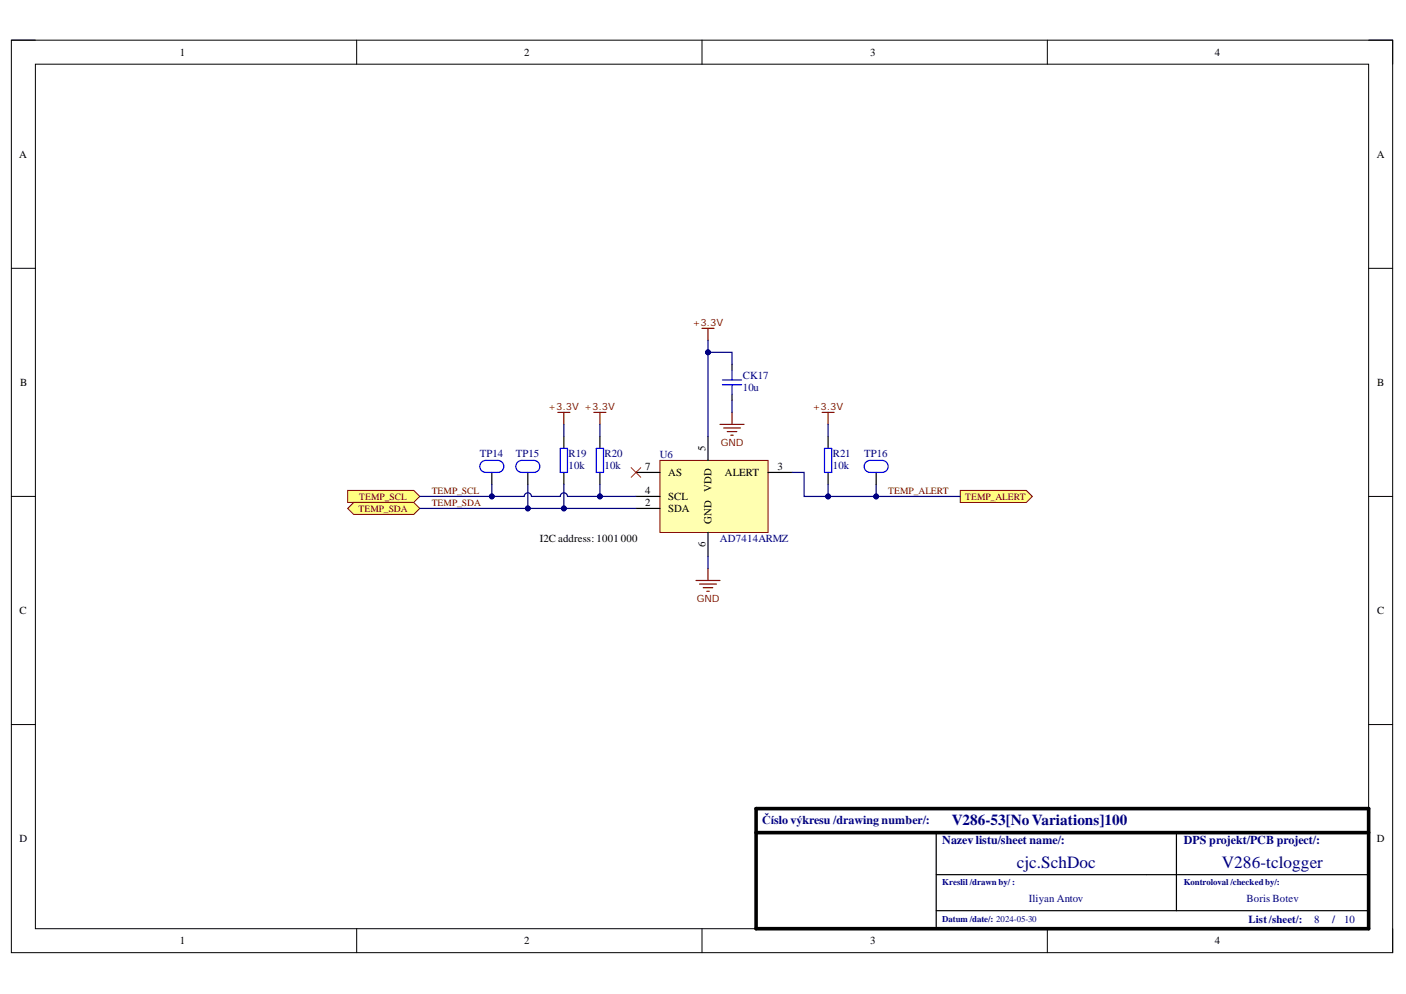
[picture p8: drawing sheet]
<svg xmlns="http://www.w3.org/2000/svg" width="297mm" height="210mm" viewBox="0 0 297 210" stroke-linecap="round" stroke-linejoin="round" font-family="sans-serif">
<path d="M2.4 8.5h291.8v192.7h-291.8z" fill="none" stroke="#000" stroke-width=".21"/>
<path d="M7.5 13.6h281.6v182.5h-281.6z" fill-rule="evenodd" fill="#fff"/>
<g fill="none" stroke="#000" stroke-width=".21">
<path d="M2.4 8.5h5.1M7.5 13.6h281.6v182.5h-281.6zM75.4 8.5v5.1M148.3 8.5v5.1M221.3 8.5v5.1M289.1 8.5h5.1v5.1M2.4 56.7h5.1M289.1 56.7h5.1M2.4 104.8h5.1M289.1 104.8h5.1M2.4 153h5.1M289.1 153h5.1"/>
<path d="M75.4 196.1v5.1M148.3 196.1v5.1M221.3 196.1v5.1M294.2 196.1v5.1"/>
</g>
<path d="M159.7 170.8h129.4v25.3h-129.4zM159.7 175.8h129.4" fill="none" stroke="#000" stroke-width=".76"/>
<path d="M197.8 175.8v20.3M248.5 175.8v16.5M197.8 184.7h91.3M197.8 192.3h91.3" fill="none" stroke="#000" stroke-width=".25"/>
<path d="M139.4 97.2h22.9v15.2h-22.9z" fill-rule="evenodd" fill="#ffffb0"/>
<path d="M139.4 97.2h22.9v15.2h-22.9z" fill="none" stroke="#800000" stroke-width=".21"/>
<path d="M119.1 92.2v2.5M119.1 99.8v2.5M126.7 92.2v2.5M126.7 99.8v2.5M134.4 99.8h5M149.6 92.2v5M162.3 99.8h5M174.9 92.2v2.5M174.9 99.8v2.5M134.4 104.8h5M134.4 107.4h5M149.6 112.4v5.1" fill="none" stroke="#000" stroke-width=".25"/>
<path d="M133.3 98.7l2.1 2.1M135.4 98.7l-2.1 2.1" fill="none" stroke="#f00" stroke-width=".21"/>
<g fill="none" stroke="#800000" stroke-width=".25">
<path d="M148.3 69.3h2.5M149.6 69.3v2.6M117.9 87.1h2.5M119.1 87.1v2.5M125.5 87.1h2.5M126.7 87.1v2.5M152.1 89.6h5.1M152.9 90.4h3.5M153.6 91.1h2.1M154.4 91.9h.5M154.7 87.1v2.5M173.7 87.1h2.5"/>
<path d="M174.9 87.1v2.5M147 122.6h5.1M147.8 123.3h3.6M148.6 124.1h2M149.3 124.9h.5M149.6 120v2.6"/>
</g>
<path d="M118.4 94.7h1.5v5.1h-1.5zM126 94.7h1.5v5.1h-1.5zM174.2 94.7h1.5v5.1h-1.5z" fill="none" stroke="#00f" stroke-width=".25"/>
<path d="M73.5 103.6h13.9l1.3 1.2-1.3 1.3h-13.9z" fill-rule="evenodd" fill="#ffff80"/>
<path d="M73.5 103.6h13.9l1.3 1.2-1.3 1.3h-13.9z" fill="none" stroke="#800000" stroke-width=".21"/>
<path d="M73.5 107.4l1.2-1.3h12.7l1.3 1.3-1.3 1.2h-12.7z" fill-rule="evenodd" fill="#ffff80"/>
<path d="M73.5 107.4l1.2-1.3h12.7l1.3 1.3-1.3 1.2h-12.7z" fill="none" stroke="#800000" stroke-width=".21"/>
<path d="M202.9 103.6h13.9l1.3 1.2-1.3 1.3h-13.9z" fill-rule="evenodd" fill="#ffff80"/>
<path d="M202.9 103.6h13.9l1.3 1.2-1.3 1.3h-13.9z" fill="none" stroke="#800000" stroke-width=".21"/>
<path d="M154.7 84.5v2.6M126.7 102.3v2.5M149.6 117.5v2.5" fill="none" stroke="#000080" stroke-width=".25"/>
<circle cx="126.7" cy="104.8" r=".51" fill="#000080"/>
<circle cx="126.7" cy="104.8" r=".51" fill="none" stroke="#000080" stroke-width=".21"/>
<path d="M119.1 102.3v5.1h15.3" fill="none" stroke="#000080" stroke-width=".25"/>
<circle cx="119.1" cy="107.4" r=".51" fill="#000080"/>
<circle cx="119.1" cy="107.4" r=".51" fill="none" stroke="#000080" stroke-width=".21"/>
<path d="M119.1 89.6v2.6M126.7 89.6v2.6M167.3 99.8h2.6v5h5v-2.5M174.9 89.6v2.6" fill="none" stroke="#000080" stroke-width=".25"/>
<circle cx="174.9" cy="104.8" r=".51" fill="#000080"/>
<circle cx="174.9" cy="104.8" r=".51" fill="none" stroke="#000080" stroke-width=".21"/>
<path d="M111.5 102.3v5.1" fill="none" stroke="#000080" stroke-width=".25"/>
<circle cx="111.5" cy="107.4" r=".51" fill="#000080"/>
<circle cx="111.5" cy="107.4" r=".51" fill="none" stroke="#000080" stroke-width=".21"/>
<path d="M185.1 102.3v2.5" fill="none" stroke="#000080" stroke-width=".25"/>
<circle cx="185.1" cy="104.8" r=".51" fill="#000080"/>
<circle cx="185.1" cy="104.8" r=".51" fill="none" stroke="#000080" stroke-width=".21"/>
<path d="M103.9 99.8v2.5M111.5 99.8v2.5M185.1 99.8v2.5" fill="none" stroke="#000" stroke-width=".25"/>
<path d="M101.6 97.7l.6-.4 .4-.1h2.6a1.27 1.27 0 0 1 1.2 1.3 1.27 1.27 0 0 1-1.2 1.3h-2.6a1.27 1.27 0 0 1-1.1-.7 1.27 1.27 0 0 1 .1-1.4zM109.2 97.7l.6-.4 .4-.1h2.6a1.27 1.27 0 0 1 1.2 1.3 1.27 1.27 0 0 1-1.2 1.3h-2.6a1.27 1.27 0 0 1-1.1-.7 1.27 1.27 0 0 1 .1-1.4zM182.8 97.7l.6-.4 .4-.1h2.6a1.27 1.27 0 0 1 1.2 1.3 1.27 1.27 0 0 1-1.2 1.3h-2.6a1.27 1.27 0 0 1-1.1-.7 1.27 1.27 0 0 1 .1-1.4z" fill="none" stroke="#00f" stroke-width=".25"/>
<path d="M103.9 102.3v2.5" fill="none" stroke="#000080" stroke-width=".25"/>
<circle cx="103.9" cy="104.8" r=".51" fill="#000080"/>
<circle cx="103.9" cy="104.8" r=".51" fill="none" stroke="#000080" stroke-width=".21"/>
<path d="M154.7 76.9v1.3M154.7 83.3v1.2" fill="none" stroke="#000" stroke-width=".25"/>
<path d="M154.7 78.2v2M152.6 81.3h4.1M152.6 80.2h4.1M154.7 81.3v2" fill="none" stroke="#00f" stroke-width=".25"/>
<path d="M154.7 76.9v-2.5h-5.1v17.8" fill="none" stroke="#000080" stroke-width=".25"/>
<circle cx="149.6" cy="74.4" r=".51" fill="#000080"/>
<circle cx="149.6" cy="74.4" r=".51" fill="none" stroke="#000080" stroke-width=".21"/>
<path d="M149.6 71.9v2.5" fill="none" stroke="#000080" stroke-width=".25"/>
<circle cx="149.6" cy="74.4" r=".51" fill="#000080"/>
<circle cx="149.6" cy="74.4" r=".51" fill="none" stroke="#000080" stroke-width=".21"/>
<path d="M88.7 104.8h22a.76 .76 0 0 1 .8-.7 .76 .76 0 0 1 .8 .7h6.1a.76 .76 0 0 1 .7-.7 .76 .76 0 0 1 .8 .7h14.5" fill="none" stroke="#000080" stroke-width=".25"/>
<circle cx="103.9" cy="104.8" r=".51" fill="#000080"/>
<circle cx="103.9" cy="104.8" r=".51" fill="none" stroke="#000080" stroke-width=".21"/>
<circle cx="126.7" cy="104.8" r=".51" fill="#000080"/>
<circle cx="126.7" cy="104.8" r=".51" fill="none" stroke="#000080" stroke-width=".21"/>
<path d="M88.7 107.4h30.4" fill="none" stroke="#000080" stroke-width=".25"/>
<circle cx="119.1" cy="107.4" r=".51" fill="#000080"/>
<circle cx="119.1" cy="107.4" r=".51" fill="none" stroke="#000080" stroke-width=".21"/>
<circle cx="111.5" cy="107.4" r=".51" fill="#000080"/>
<circle cx="111.5" cy="107.4" r=".51" fill="none" stroke="#000080" stroke-width=".21"/>
<path d="M174.9 104.8h28" fill="none" stroke="#000080" stroke-width=".25"/>
<circle cx="174.9" cy="104.8" r=".51" fill="#000080"/>
<circle cx="174.9" cy="104.8" r=".51" fill="none" stroke="#000080" stroke-width=".21"/>
<circle cx="185.1" cy="104.8" r=".51" fill="#000080"/>
<circle cx="185.1" cy="104.8" r=".51" fill="none" stroke="#000080" stroke-width=".21"/>
<g font-size="3.6" fill="#000080">
<text x="214.8" y="183.3">cjc.SchDoc</text>
<text x="258.1" y="183.3">V286-tclogger</text>
</g>
<text font-size="3.2" fill="#000080" x="201.1" y="174.3">V286-53[NoVariations]100</text>
<g font-size="2.5" fill="#000080">
<text x="161" y="174">Číslo výkresu /drawing number/:</text>
<text x="199.1" y="178.3">Nazev listu/sheet name/:</text>
<text x="250.1" y="178.3">DPS projekt/PCB project/:</text>
</g>
<g font-size="2.3">
<text x="38" y="11.7">1</text>
<text x="110.7" y="11.7">2</text>
<text x="183.8" y="11.7">3</text>
<text x="256.7" y="11.7">4</text>
<text x="4.1" y="33.3">A</text>
<text x="290.8" y="33.3">A</text>
<text x="4.2" y="81.5">B</text>
<text x="290.9" y="81.5">B</text>
<text x="149.1" y="95.2" transform="rotate(-90 149.1 95.2)">5</text>
<text x="136.3" y="99.2">7</text>
<text x="141.2" y="100.5">AS</text>
<text x="153.1" y="100.5">ALERT</text>
<text x="164.3" y="99.2">3</text>
<text x="136.3" y="104.3">4</text>
<text x="136.3" y="106.8">2</text>
<text x="141.2" y="105.6">SCL</text>
<text x="150.3" y="103.9" transform="rotate(-90 150.3 103.9)">VDD</text>
<text x="141.2" y="108.1">SDA</text>
<text x="150.3" y="110.6" transform="rotate(-90 150.3 110.6)">GND</text>
<text x="114" y="114.4">I2C address: 1001</text>
<text x="131.2" y="114.4">000</text>
<text x="149.1" y="115.5" transform="rotate(-90 149.1 115.5)">6</text>
<text x="4.1" y="129.7">C</text>
<text x="290.9" y="129.7">C</text>
<text x="4.1" y="177.8">D</text>
<text x="290.8" y="177.8">D</text>
<text x="38" y="199.4">1</text>
<text x="110.7" y="199.4">2</text>
<text x="183.8" y="199.4">3</text>
<text x="256.7" y="199.4">4</text>
</g>
<g font-size="2.3" fill="#000080">
<text x="156.9" y="80">CK17</text>
<text x="156.9" y="82.5">10u</text>
<text x="101.3" y="96.4">TP14</text>
<text x="109" y="96.4">TP15</text>
<text x="120.1" y="96.4">R19</text>
<text x="120.1" y="99">10k</text>
<text x="127.7" y="96.4">R20</text>
<text x="127.7" y="99">10k</text>
<text x="139.4" y="96.7">U6</text>
<text x="176" y="96.4">R21</text>
<text x="176" y="99">10k</text>
<text x="182.6" y="96.4">TP16</text>
<text x="152.1" y="114.4">AD7414ARMZ</text>
<text x="217.3" y="190.5">Iliyan Antov</text>
<text x="263.4" y="190.5">Boris Botev</text>
<text x="263.8" y="194.8">List /sheet/:</text>
<text x="277.7" y="194.8">8</text>
<text x="281.5" y="194.8">/</text>
<text x="284" y="194.8">10</text>
</g>
<g font-size="2.1" fill="#800000">
<text x="146.3" y="68.9">+3.3V</text>
<text x="115.8" y="86.6">+3.3V +3.3V</text>
<text x="171.6" y="86.6">+3.3V</text>
<text x="152.3" y="94.2">GND</text>
<text x="147.2" y="127.1">GND</text>
</g>
<g font-size="2" fill="#800000">
<text x="75.9" y="105.5">TEMP_SCL</text>
<text x="91.2" y="104.3">TEMP_SCL</text>
<text x="91.2" y="106.8">TEMP_SDA</text>
<text x="187.6" y="104.3">TEMP_ALERT</text>
<text x="203.9" y="105.5">TEMP_ALERT</text>
<text x="75.7" y="108">TEMP_SDA</text>
</g>
<g font-size="1.9" fill="#000080">
<text x="199.1" y="186.8">Kreslil /drawn by/ :</text>
<text x="250.1" y="186.8">Kontroloval /checked by/:</text>
<text x="199.1" y="194.7">Datum /date/: 2024-05-30</text>
</g>
</svg>
